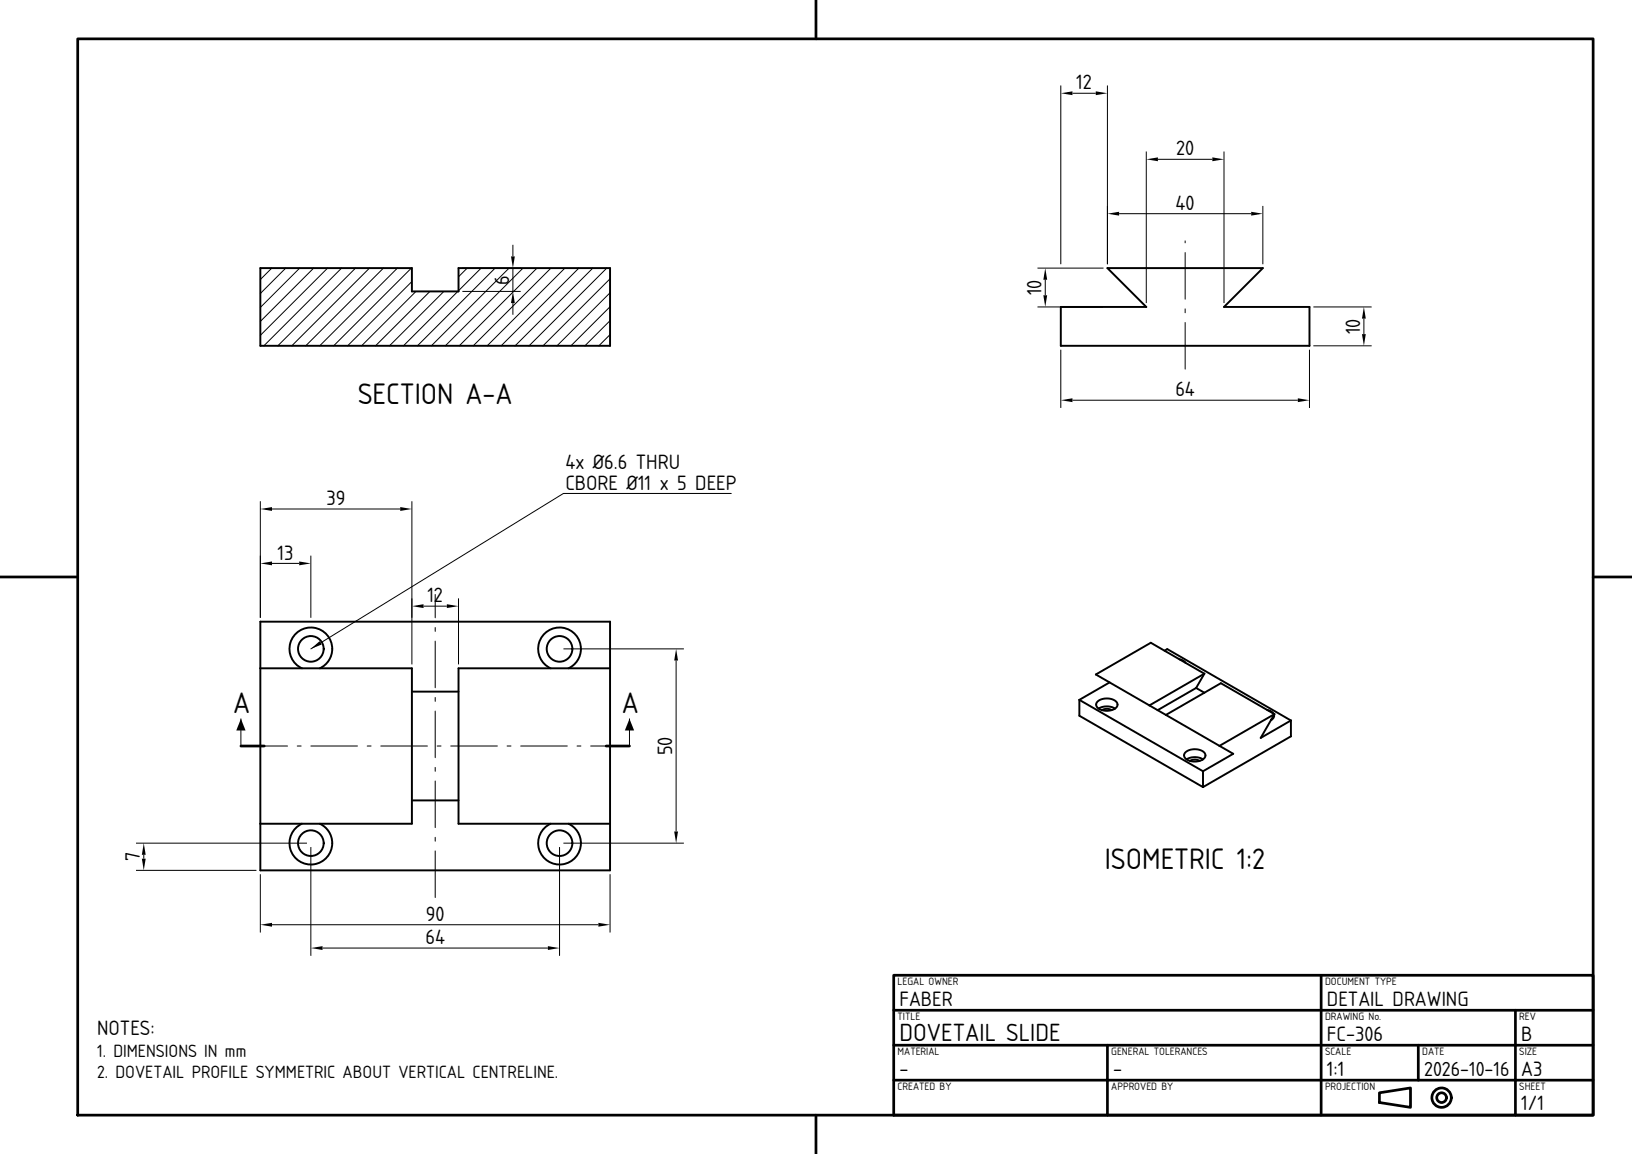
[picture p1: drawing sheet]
<svg xmlns="http://www.w3.org/2000/svg" width="420mm" height="297mm" viewBox="0 0 420 297" stroke-linecap="round" stroke-linejoin="round" font-family="sans-serif">
<!-- layer: visible -->
<g fill="none" stroke="#000" stroke-width=".5">
<path d="M67 69h39v6h12v-6h39v20h-90zM273 79h22l-10-10h40l-10 10h22v10h-64zM67 160h90v64h-90zM67 172h39v40h-39M77.7 172a5.5 5.5 0 0 1-2-8.4 5.5 5.5 0 0 1 8.6 0 5.5 5.5 0 0 1-2 8.4M106 178h12M141.7 172a5.5 5.5 0 0 1-2-8.4 5.5 5.5 0 0 1 8.6 0 5.5 5.5 0 0 1-2 8.4M157 172h-39v40h39M285.6 175.6l-7.8 4.5M299.7 167.5l.7-.4 31.8 18.3M303.5 169.7l1 .3 .6 .6M307.8 177.1l2.1 1.2"/>
<path d="M307.8 177.1l-9.9 5.7M309.9 173.4l-13.7-8-14.2 8.2 35.4 20.4-7.8 4.5M309.9 173.4l-2.1 3.7M309.9 173.4l-14.1 8.2M277.8 180.1v4.1l31.8 18.4M277.8 180.1l31.8 18.4M282.5 180.6a3.7 3.7 0 0 1 5 .4l.1 .5-.3 .5-1.2 .7-1.7 .2-1.6-.5a1.13 1.13 0 0 1-.3-1.8zM282.7 182.4l1-.5 1.1-.1 1.2 .1 1 .5M283.6 182.8l1.2-.4 1.3 .4M305.1 193.6a3.7 3.7 0 0 1 5.1 .5v.5l-.2 .5-1.2 .7-1.7 .2-1.7-.5a1.13 1.13 0 0 1-.3-1.9zM305.4 195.4l.9-.4 1.2-.1 1.1 .1 1 .4M306.2 195.8l1.3-.3 1.2 .3"/>
<path d="M309.6 198.5v4.1M326.1 182.7l1 .4 .6 .6M327.2 185.2h.1M327.9 184l-.1 .7-.7 .6M328 183.8l-3.6 6.1 7.8-4.5M328 183.8l-13.8-8-14.1 8.2M328 183.8l-14.2 8.2M332.2 185.4v4.1l-22.6 13.1M77.7 212a5.5 5.5 0 0 0-2 8.4 5.5 5.5 0 0 0 8.6 0 5.5 5.5 0 0 0-2-8.4M106 206h12M141.7 212a5.5 5.5 0 0 0-2 8.4 5.5 5.5 0 0 0 8.6 0 5.5 5.5 0 0 0-2-8.4"/>
<circle cx="80" cy="167" r="3.3"/>
<circle cx="144" cy="167" r="3.3"/>
<circle cx="80" cy="217" r="3.3"/>
<circle cx="144" cy="217" r="3.3"/>
</g>
<!-- layer: hatch -->
<g fill="none" stroke="#000" stroke-width=".26">
<path d="M69.9 69l-2.9 2.9M73.5 69l-6.5 6.5M77.1 69l-10.1 10.1M80.7 69l-13.7 13.7M84.3 69l-17.3 17.3M87.9 69l-20 20M91.5 69l-20 20M95.1 69l-20 20M98.7 69l-20 20M102.3 69l-20 20M105.9 69l-20 20M106 72.5l-16.5 16.5"/>
<path d="M107.1 75l-14 14M110.6 75l-14 14M114.2 75l-14 14M117.8 75l-14 14M120.2 69l-2.2 2.2M123.8 69l-5.8 5.8M127.4 69l-20 20M131 69l-20 20M134.6 69l-20 20M138.2 69l-20 20M141.8 69l-20 20M145.4 69l-20 20"/>
<path d="M149 69l-20 20M152.6 69l-20 20M156.2 69l-20 20M157 78.9l-10.1 10.1M157 75.3l-13.7 13.7M157 71.7l-17.3 17.3M157 86.1l-2.9 2.9M157 82.5l-6.5 6.5"/>
</g>
<!-- layer: center -->
<g fill="none" stroke="#000" stroke-width=".26">
<path d="M305 62v.5M305 65v12M305 79.5v1M305 83v12M112 153v6M112 161.5v1M112 165v12M112 179.5v1M62 192h12M76.5 192h1M80 192h12M94.5 192h1"/>
<path d="M98 192h12M112 183v12M112 197.5v1M112.5 192h1M116 192h12M130.5 192h1M134 192h12M148.5 192h1M152 192h10M112 201v12M112 215.5v1M112 219v12"/>
</g>
<!-- layer: visible -->
<path d="M62 192h6M156 192h6" fill="none" stroke="#000" stroke-width=".7"/>
<!-- layer: dim -->
<path d="M188.2 127h-43.2l-65 40M62 185v7M162 185v7" fill="none" stroke="#000" stroke-width=".26"/>
<path d="M80 167l2.3-2 .5 .9zM62 185l1.2 3h-2.4zM162 185l1.2 3h-2.4z" fill="#000"/>
<!-- layer: frame -->
<g fill="none" stroke="#000" stroke-width=".7">
<path d="M20 10h390v277h-390zM210 0v10M0 148.5h20M410 148.5h10M230 251h180v36h-180zM230 260h180M340 251v36M390 260v27M230 278h180M230 269h180M285 269v18M365 269v9"/>
<path d="M210 287v10M355 281.2l8-1.2v5l-8-1.3z"/>
<circle cx="371" cy="282.5" r="2.5"/>
<circle cx="371" cy="282.5" r="1.25"/>
</g>
<!-- layer: Dimensions -->
<g fill="none" stroke="#000" stroke-width=".26">
<path d="M273 22v46M276 24h6M285 22v46M295 39v39M315 39v39M288 55h34M298 41h14M325 53v15M119 69h15M119 75h15M132 63v3M132 69v6"/>
<path d="M132 78v3M267 79h17M267 69h17M269 72v4M338 79h15M273 90v15M337 90v15M338 89h15M351 82v4M276 103h58M67 129v30M70 131h33"/>
<path d="M106 129v42M70 145h7M80 143v16M109 156h6M118 154v17M145 167h31M174 170v44M35 217h44M80 218v28M144 218v28M145 217h31M35 224h31"/>
<path d="M37 220v1M67 225v15M70 238h84M157 225v15M83 244h58"/>
</g>
<g fill="#000">
<path d="M273 24l3-.5v1zM282 23.5l3 .5-3 .5zM285 55l3-.5v1zM295 41l3-.5v1zM312 40.5l3 .5-3 .5zM322 54.5l3 .5-3 .5zM132 75l.5 3h-1zM131.5 66h1l-.5 3zM269 69l.5 3h-1zM268.5 76h1l-.5 3zM351 79l.5 3h-1zM350.5 86h1l-.5 3z"/>
<path d="M273 103l3-.5v1zM334 102.5l3 .5-3 .5zM67 131l3-.5v1zM103 130.5l3 .5-3 .5zM67 145l3-.5v1zM77 144.5l3 .5-3 .5zM106 156l3-.5v1zM115 155.5l3 .5-3 .5zM174 167l.5 3h-1zM173.5 214h1l-.5 3zM37 217l.5 3h-1zM36.5 221h1l-.5 3z"/>
<path d="M67 238l3-.5v1zM154 237.5l3 .5-3 .5zM80 244l3-.5v1zM141 243.5l3 .5-3 .5z"/>
</g>
<g font-size="7.2">
<text x="92.1" y="104">SECTION A-A</text>
<text x="60" y="183.5">A</text>
<text x="160" y="183.5">A</text>
<text x="284.3" y="223.6">ISOMETRIC 1:2</text>
</g>
<text font-size="6" x="231.5" y="267.8">DOVETAIL SLIDE</text>
<g font-size="5">
<text x="277" y="23">12</text>
<text x="302.7" y="40">20</text>
<text x="302.5" y="54">40</text>
<text x="131" y="73.2" transform="rotate(-90 131 73.2)">6</text>
<text x="268" y="76" transform="rotate(-90 268 76)">10</text>
<text x="350" y="86" transform="rotate(-90 350 86)">10</text>
<text x="302.5" y="102">64</text>
<text x="145.5" y="120.7">4x Ø6.6 THRU</text>
<text x="84" y="130">39</text>
<text x="145.5" y="126.2">CBORE Ø11 x 5 DEEP</text>
<text x="71.4" y="144">13</text>
<text x="110" y="155">12</text>
<text x="173" y="194.4" transform="rotate(-90 173 194.4)">50</text>
<text x="36" y="221.7" transform="rotate(-90 36 221.7)">7</text>
<text x="109.6" y="237">90</text>
<text x="109.5" y="243">64</text>
<text x="231.5" y="258.8">FABER</text>
<text x="341.5" y="258.8">DETAIL DRAWING</text>
<text x="25" y="266.5">NOTES:</text>
<text x="341.5" y="267.8">FC-306</text>
<text x="391.5" y="267.8">B</text>
<text x="231.5" y="276.8">-</text>
<text x="286.5" y="276.8">-</text>
<text x="341.5" y="276.8">1:1</text>
<text x="391.5" y="276.8">A3</text>
<text x="391.5" y="285.8">1/1</text>
</g>
<text font-size="4.9" x="366.5" y="276.8">2026-10-16</text>
<g font-size="4.3">
<text x="25" y="272">1. DIMENSIONS IN mm</text>
<text x="25" y="277.5">2. DOVETAIL PROFILE SYMMETRIC ABOUT VERTICAL CENTRELINE.</text>
</g>
<g font-size="2.6">
<text x="231" y="253.4">LEGAL OWNER</text>
<text x="341" y="253.4">DOCUMENT TYPE</text>
<text x="231" y="262.4">TITLE</text>
<text x="341" y="262.4">DRAWING No.</text>
<text x="391" y="262.4">REV</text>
<text x="231" y="271.4">MATERIAL</text>
<text x="286" y="271.4">GENERAL TOLERANCES</text>
<text x="341" y="271.4">SCALE</text>
<text x="366" y="271.4">DATE</text>
<text x="391" y="271.4">SIZE</text>
<text x="231" y="280.4">CREATED BY</text>
<text x="286" y="280.4">APPROVED BY</text>
<text x="341" y="280.4">PROJECTION</text>
<text x="391" y="280.4">SHEET</text>
</g>
</svg>
